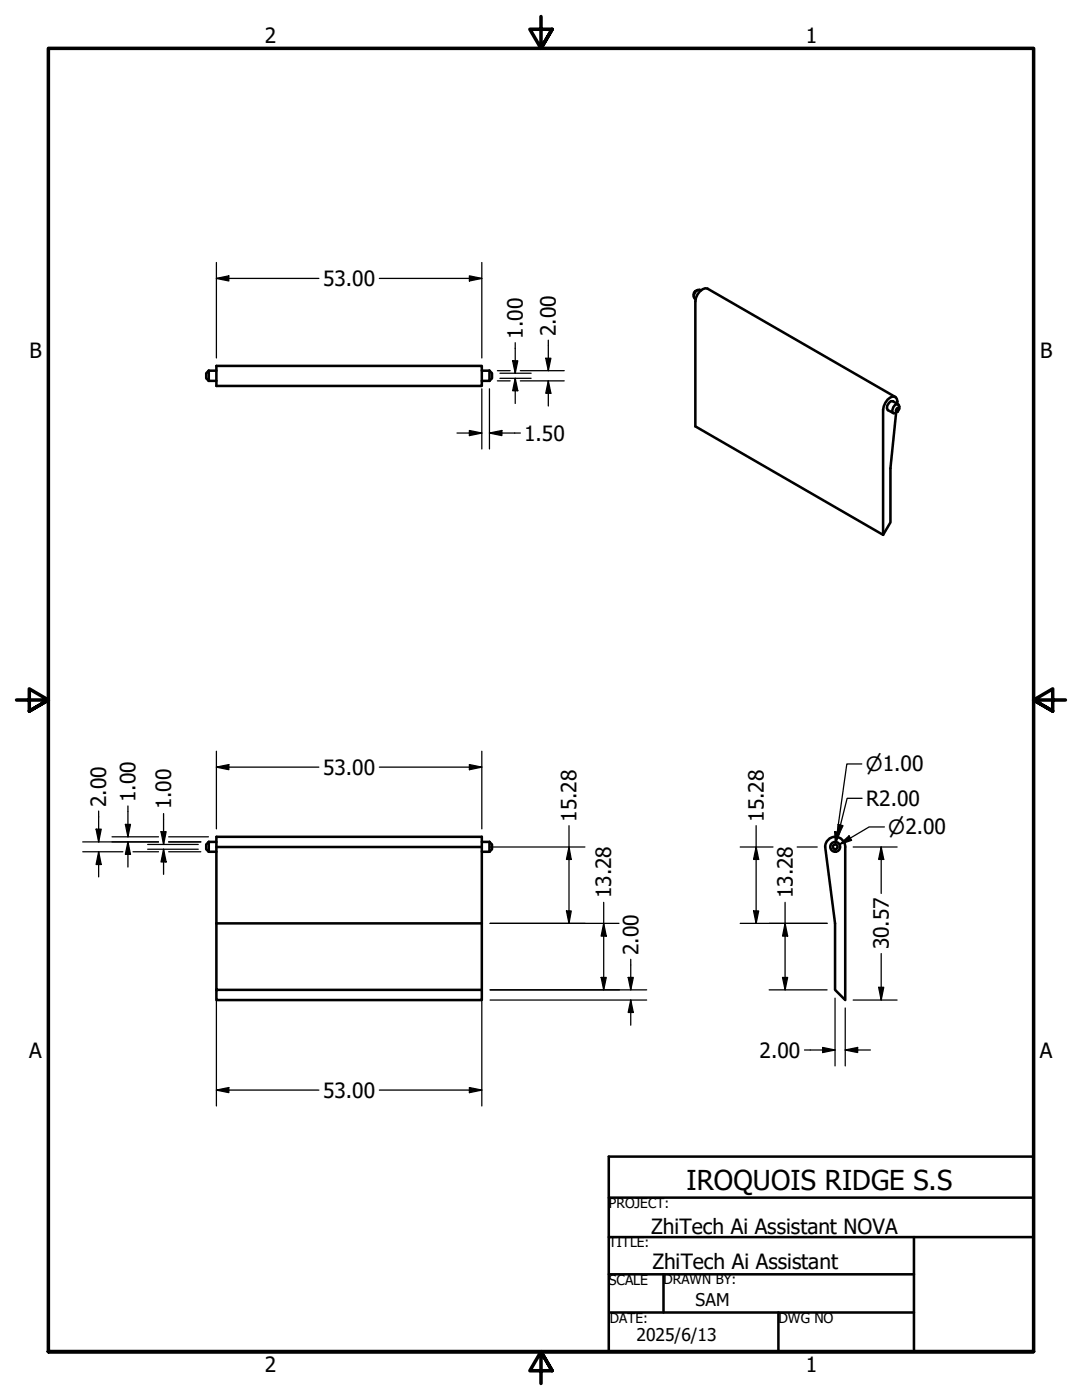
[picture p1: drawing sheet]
<svg xmlns="http://www.w3.org/2000/svg" width="216mm" height="279mm" viewBox="0 0 216 279" stroke-linecap="round" stroke-linejoin="round" font-family="sans-serif">
<!-- layer: Visible (ANSI) -->
<g fill="none" stroke="#000" stroke-width=".51">
<path d="M139.1 57.9a.91 .91 0 0 0-.7 1.2M139.8 58l-.2-.2a1.14 1.14 0 0 0-1 1.8l.2 .1M41.7 74l-.6 .5v1l.6 .5M41.7 74v2M41.7 74h1.5M41.7 76h1.5M43.2 73h52.9v4h-52.9zM96.1 74h1.6M96.1 76h1.6M97.7 74l.5 .5v1l-.5 .5M97.7 74v2M178.7 79.2l-37.5-21.6a2.09 2.09 0 0 0-2.3 1.8l-.2 .7v25l37.5 21.6 1.5-2.4v-10.8l1.1-11.2"/>
<path d="M178.9 81.5l.3-.2 .2 .2-.1 .4-.2 .3h-.3v-.3zM179 80.6l-.1-1-.2-.4a1.7 1.7 0 0 0-2 1.2l-.5 1.4v24.9M179.2 80.7l-1-.6h-.5a1.29 1.29 0 0 0-.5 1.8l1 .5M179.5 81.6l-.2-.8-.3-.2a1.5 1.5 0 0 0-.9 1.7l.2 .2 .8-.3M41.7 168l-.6 .5v1l.6 .5M41.7 168v2M41.7 168h1.5M41.7 170h1.5M43.2 169h52.9M96.1 168h1.6M96.1 170h1.6M97.7 168l.5 .5v1l-.5 .5"/>
<path d="M97.7 168v2M164.7 169l1.9 15.3v13.2l2.1 2.1v-30.6M164.7 169a2 2 0 0 1 2-2 2 2 0 0 1 2 2M43.2 184.3v15.3h52.9v-2.1h-52.9M43.2 184.3v-17.3h52.9v17.3M43.2 184.3h52.9M96.1 184.3v13.2"/>
<circle cx="166.7" cy="169" r=".48"/>
<circle cx="166.7" cy="169" r=".98"/>
</g>
<!-- layer: Border (ANSI) -->
<path d="M107.9 3.3v6.4l-2.2-3.9h4.5l-2.3 3.9 2.3-3.9M3.3 139.7h6.4l-3.9-2.2v4.4l3.9-2.2-3.9 2.2M212.6 139.7h-6.4l3.9-2.2v4.4l-3.9-2.2 3.9 2.2M9.7 269.7v-260h196.5v260h-196.5h196.5M110.2 273.6l-2.3-3.9 2.3 3.9h-4.5l2.2-3.9v6.4" fill="none" stroke="#000" stroke-width=".7"/>
<!-- layer: Title (ANSI) -->
<path d="M121.5 239h84.7M121.5 246.9h84.7M121.5 254.3h60.9M132.4 254.3v7.6M182.4 246.9v22.8M121.4 269.7h84.8v-38.9h-84.7v38.9M121.7 261.9h60.7M155.3 261.9v7.8" fill="none" stroke="#000" stroke-width=".51"/>
<!-- layer: Dimension (ANSI) -->
<g fill="none" stroke="#000" stroke-width=".25">
<path d="M43.2 55.6l2.5-.5v1zM43.2 55.6h20.4M43.2 52.4v19M75.7 55.6h20.4M93.7 55.1l2.4 .5-2.4 .5zM96.1 52.4v19M96.1 77.6v12M97.7 77.6v12M99.3 76h2.5M99.3 74h2.5M99.8 75.5h6.2M99.8 74.5h6.2"/>
<path d="M102.3 72h1l-.5 2.5zM102.8 75.5l.5 2.5h-1zM102.8 68.4v6.1M102.8 75.5v5M103.8 76h8.8M103.8 74h8.8M108.9 71.5h1l-.5 2.5zM109.4 76l.5 2.5h-1zM109.4 67.9v6.1M109.4 76v5M91.2 86.4h4.9M93.7 85.9l2.4 .5-2.4 .5z"/>
<path d="M97.7 86.4l2.4-.5v1zM97.7 86.4h6.1M43.2 153.1l2.5-.5v1zM43.2 149.9v15.5M43.2 153.1h20.4M75.7 153.1h20.4M93.7 152.6l2.4 .5-2.4 .5zM96.1 149.9v15.5M172 152.5h-3l-2.3 16M172 159.3h-3l-1.9 7.8M16.5 168h15.1M16.5 170h8"/>
<path d="M19.2 165.5h1l-.5 2.5zM19.7 170l.5 2.5h-1zM19.7 161.9v6.1M19.7 170v5M22.4 167h9.2M25 164.5h1l-.5 2.5zM25.5 168l.5 2.5h-1zM25.5 160.8v6.2M25.5 168v5M26.5 170h5.1M29.5 168.5h10.1M29.5 169.5h10.1"/>
<path d="M32.1 166h1l-.5 2.5zM32.6 169.5l.5 2.5h-1zM32.6 162.4v6.1M32.6 169.5v5M33.7 167h7.9M33.7 168h6.4M33.7 170h6.4M97.8 169h18.9M113.5 169l.5 2.5h-1zM113.5 164.8v19.5M147.7 169h6.5M150.9 169l.5 2.5h-1z"/>
<path d="M150.9 164.8v19.5M159.1 169h4M166.6 166l1 .1-.9 2.4zM167.3 164.5l.9 .3-1.1 2.3zM167.5 168.5l1.9-1.7 .5 .9zM170.2 169h8.8M175.8 169l.5 2.5h-1zM175.8 169v9.3M176.5 165h-3.1l-5.9 3.5M43.2 199.2v21.5M96.1 199.2v21.5M97.8 184.3h25.7"/>
<path d="M97.8 197.5h31.2M97.8 199.6h31.2M113 181.8h1l-.5 2.5zM120 195.1h1l-.5 2.4zM120.5 184.3l.5 2.5h-1zM120.5 180.1v17.4M125.3 195.1h1.1l-.5 2.4zM125.9 199.6l.5 2.5h-1.1zM125.9 191.5v6M125.9 199.6v5M147.7 184.3h17.3M150.4 181.8h1l-.5 2.5z"/>
<path d="M153.5 197.5h11.5M156.1 195.1h1.1l-.5 2.4zM156.7 184.3l.5 2.5h-1.1zM156.7 180.1v17.4M166.6 199.2v13.5M170.2 199.6h8.8M175.3 197h1l-.5 2.6zM175.8 190.3v9.3M43.2 217.6l2.5-.6v1.1zM43.2 217.6h20.4M75.7 217.6h20.4M93.7 217l2.4 .6-2.4 .5z"/>
<path d="M160.5 209.5h6.1M164.1 209l2.5 .5-2.5 .6zM168.7 209.5l2.4-.5v1.1zM168.7 209.5h5M168.7 201.2v11.5"/>
</g>
<g fill="#000">
<path d="M43.2 55.6l2.5-.5v1zM93.7 55.1l2.4 .5-2.4 .5zM102.3 72h1l-.5 2.5zM102.8 75.5l.5 2.5h-1zM108.9 71.5h1l-.5 2.5zM109.4 76l.5 2.5h-1zM93.7 85.9l2.4 .5-2.4 .5zM97.7 86.4l2.4-.5v1zM43.2 153.1l2.5-.5v1zM93.7 152.6l2.4 .5-2.4 .5zM19.2 165.5h1l-.5 2.5zM19.7 170l.5 2.5h-1z"/>
<path d="M25 164.5h1l-.5 2.5zM25.5 168l.5 2.5h-1zM32.1 166h1l-.5 2.5zM32.6 169.5l.5 2.5h-1zM113.5 169l.5 2.5h-1zM150.9 169l.5 2.5h-1zM166.6 166l1 .1-.9 2.4zM167.3 164.5l.9 .3-1.1 2.3zM167.5 168.5l1.9-1.7 .5 .9zM175.8 169l.5 2.5h-1zM113 181.8h1l-.5 2.5zM120 195.1h1l-.5 2.4z"/>
<path d="M120.5 184.3l.5 2.5h-1zM125.3 195.1h1.1l-.5 2.4zM150.4 181.8h1l-.5 2.5zM156.1 195.1h1.1l-.5 2.4zM156.7 184.3l.5 2.5h-1.1zM175.3 197h1l-.5 2.6zM43.2 217.6l2.5-.6v1.1zM93.7 217l2.4 .6-2.4 .5zM125.9 199.6l.5 2.5h-1.1zM164.1 209l2.5 .5-2.5 .6zM168.7 209.5l2.4-.5v1.1z"/>
</g>
<text font-size="5.5" x="137" y="237.4">IROQUOIS RIDGE S.S</text>
<g font-size="4.2">
<text x="52.8" y="8.6">2</text>
<text x="160.8" y="8.6">1</text>
<text x="64.5" y="57.1">53.00</text>
<text x="5.9" y="71.4">B</text>
<text x="104.3" y="67.6" transform="rotate(-90 104.3 67.6)">1.00</text>
<text x="110.9" y="67.1" transform="rotate(-90 110.9 67.1)">2.00</text>
<text x="207.6" y="71.4">B</text>
<text x="104.6" y="87.9">1.50</text>
<text x="64.5" y="154.6">53.00</text>
<text x="21.2" y="161.1" transform="rotate(-90 21.2 161.1)">2.00</text>
<text x="27.1" y="160.1" transform="rotate(-90 27.1 160.1)">1.00</text>
<text x="34.2" y="161.5" transform="rotate(-90 34.2 161.5)">1.00</text>
<text x="172.8" y="160.8">R2.00</text>
<text x="115.1" y="164" transform="rotate(-90 115.1 164)">15.28</text>
<text x="152.4" y="164" transform="rotate(-90 152.4 164)">15.28</text>
<text x="122" y="179.3" transform="rotate(-90 122 179.3)">13.28</text>
<text x="158.2" y="179.3" transform="rotate(-90 158.2 179.3)">13.28</text>
<text x="127.4" y="190.6" transform="rotate(-90 127.4 190.6)">2.00</text>
<text x="177.4" y="189.5" transform="rotate(-90 177.4 189.5)">30.57</text>
<text x="5.8" y="211.1">A</text>
<text x="151.6" y="211.1">2.00</text>
<text x="207.5" y="211.1">A</text>
<text x="64.5" y="219.1">53.00</text>
<text x="129.9" y="246.2">ZhiTech Ai Assistant NOVA</text>
<text x="130.2" y="253.2">ZhiTech Ai Assistant</text>
<text x="52.8" y="273.8">2</text>
<text x="160.8" y="273.8">1</text>
</g>
<g font-size="3.9">
<text x="172.8" y="153.9">⌀1.00</text>
<text x="177.2" y="166.5">⌀2.00</text>
</g>
<g font-size="3.5">
<text x="138.8" y="260.6">SAM</text>
<text x="127" y="267.7">2025/6/13</text>
</g>
<g font-size="2.8">
<text x="121.5" y="256.3">SCALE</text>
<text x="155.3" y="264">DWG NO</text>
</g>
<g font-size="2.7">
<text x="121.5" y="241.1">PROJECT:</text>
<text x="121.5" y="248.9">TITLE:</text>
<text x="132.4" y="256.3">DRAWN BY:</text>
<text x="121.7" y="264">DATE:</text>
</g>
</svg>
